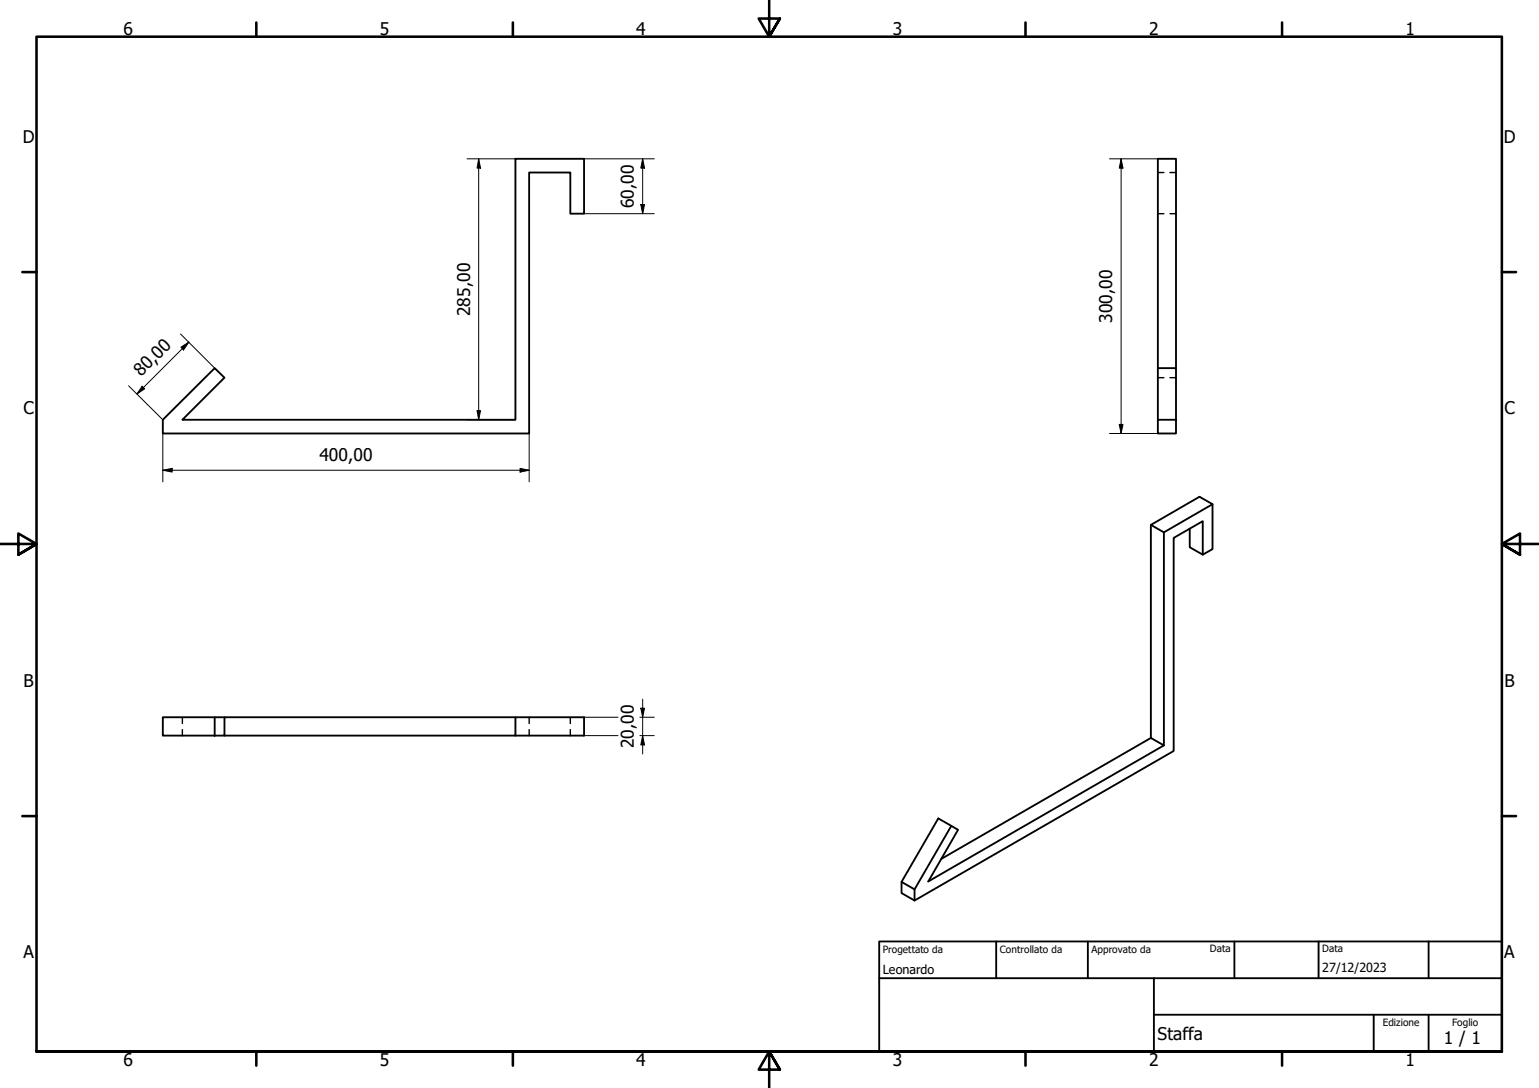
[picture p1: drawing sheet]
<svg xmlns="http://www.w3.org/2000/svg" width="420mm" height="297mm" viewBox="0 0 420 297" stroke-linecap="round" stroke-linejoin="round" font-family="sans-serif">
<!-- layer: Visibile (ISO) -->
<g fill="none" stroke="#000" stroke-width=".51">
<path d="M44.4 114.6l14.2-14.1 2.7 2.6-11.5 11.5h90.9v-71.2h18.7v14.9h-3.7v-11.2h-11.2v71.2h-100.1zM316.1 114.6h5v3.7h-5zM316.1 100.5v14.1M321.1 100.5v-57.1h-5v57.1h5v14.1M331 137.7l-13.2 7.6M314.2 143.3v58.2l3.6 2-64.4 37.2 8.2-14.1-1.9-1.1M324.8 144.3v5.1l3.6 2 2.6-1.5v-12.2l-3.5-2.1-13.3 7.7 3.6 2v58.2M328.4 151.4v-9.1l-8 4.6v58.1l-70.7 40.9-3.6-2.1v-3M44.4 195.8h14.2v5h-14.2zM58.6 195.8h2.7M140.7 195.8h-79.4v5h-2.7M61.3 200.8h79.4v-5h18.7v5h-18.7"/>
<path d="M314.2 201.5l-57.2 33M249.7 242.8l10-17.3-3.5-2.1-10.1 17.4 3.6 2v3.1"/>
</g>
<!-- layer: Nascosta (ISO) -->
<path d="M316.1 58.3h1.7M316.1 47.1h1.7M319.4 58.3h1.7M319.4 47.1h1.7M316.1 103.1h1.7M319.4 103.1h1.7M49.8 195.8v1.7M49.8 199.2v1.6M144.5 195.8v1.7M144.5 199.2v1.6M155.7 195.8v1.7M155.7 199.2v1.6" fill="none" stroke="#000" stroke-width=".38"/>
<!-- layer: Bordo (ISO) -->
<g fill="none" stroke="#000" stroke-width=".7">
<path d="M70 6.1v3.9M140 6.1v3.9M210 0v10l-2.9-4.9h5.8l-2.9 4.9 2.9-4.9M280 6.1v3.9M350 6.1v3.9M6.1 74.3h3.9M410 74.3h3.9M0 148.5h10l-5-2.8v5.7l5-2.9-5 2.9M420 148.5h-10l5-2.8v5.7l-5-2.9 5 2.9M6.1 222.8h3.9M410 222.8h3.9M10 287.1v-277.1h400v277.1h-400h400"/>
<path d="M70 287.1v3.8M140 287.1v3.8M212.9 292l-2.9-4.9 2.9 4.9h-5.8l2.9-4.9v9.9M280 287.1v3.8M350 287.1v3.8"/>
</g>
<!-- layer: Titolo (ISO) -->
<path d="M240 257h170v30.1h-170zM272 257v10.1M297 257v10.1M337 257v10.1M360 257v10.1M390 257v10.1M240 267.1h170M315 277h95M315 267.1v20M375 277v10.1M390 277v10.1" fill="none" stroke="#000" stroke-width=".51"/>
<!-- layer: Quota (ISO) -->
<g fill="none" stroke="#000" stroke-width=".27">
<path d="M127.5 43.4h13.2M130.7 43.4l.5 2.5h-1zM130.7 43.4v71.2M159.4 43.4h19.2M159.4 58.3h19.2M174.9 55.9h1.1l-.5 2.4zM175.5 43.4l.5 2.5h-1.1zM175.5 43.4v14.9M302.9 43.4h13.2M306.1 43.4l.5 2.5h-1zM306.1 43.4v74.9M49.3 91.2l9.3 9.3"/>
<path d="M49.4 94.8l2.2-1.4-1.5 2.2zM51.6 93.4l-14.2 14.2M35.1 105.3l9.3 9.3M38.8 105.5l.7 .7-2.1 1.4zM44.4 118.3v13.3M127.5 114.6h13.2M130.2 112.1h1l-.5 2.5zM144.5 118.3v13.3M302.9 118.3h13.2M305.6 115.9h1l-.5 2.4zM44.4 128.4l2.6-.5v1zM44.4 128.4h100.1"/>
<path d="M142 127.9l2.5 .5-2.5 .5zM159.4 195.8h9.3M174.7 195.8h3.9M174.9 193.3h1.1l-.5 2.5zM175.5 190.9v15M159.4 200.8h9.3M174.7 200.8h3.9M175.5 200.8l.5 2.6h-1.1z"/>
</g>
<path d="M130.7 43.4l.5 2.5h-1zM174.9 55.9h1.1l-.5 2.4zM175.5 43.4l.5 2.5h-1.1zM306.1 43.4l.5 2.5h-1zM49.4 94.8l2.2-1.4-1.5 2.2zM38.8 105.5l.7 .7-2.1 1.4zM130.2 112.1h1l-.5 2.5zM305.6 115.9h1l-.5 2.4zM44.4 128.4l2.6-.5v1zM142 127.9l2.5 .5-2.5 .5zM174.9 193.3h1.1l-.5 2.5zM175.5 200.8l.5 2.6h-1.1z" fill="#000"/>
<g font-size="4.8">
<text x="33.7" y="9.6">6</text>
<text x="103.7" y="9.6">5</text>
<text x="173.7" y="9.6">4</text>
<text x="243.7" y="9.6">3</text>
<text x="313.7" y="9.6">2</text>
<text x="383.7" y="9.6">1</text>
<text x="6.2" y="38.9">D</text>
<text x="410.5" y="38.9">D</text>
<text x="173" y="56.9" transform="rotate(-90 173 56.9)">60,00</text>
<text x="128.3" y="86.3" transform="rotate(-90 128.3 86.3)">285,00</text>
<text x="303.7" y="88.2" transform="rotate(-90 303.7 88.2)">300,00</text>
<text x="38.5" y="103" transform="rotate(-45 38.5 103)">80,00</text>
<text x="6.4" y="113.1">C</text>
<text x="410.7" y="113.1">C</text>
<text x="87.2" y="126">400,00</text>
<text x="6.4" y="187.4">B</text>
<text x="410.7" y="187.4">B</text>
<text x="173" y="204.3" transform="rotate(-90 173 204.3)">20,00</text>
<text x="6.4" y="261.7">A</text>
<text x="410.7" y="261.7">A</text>
<text x="316" y="283.8">Staffa</text>
<text x="394.2" y="285">1 / 1</text>
<text x="33.7" y="290.9">6</text>
<text x="103.7" y="290.9">5</text>
<text x="173.7" y="290.9">4</text>
<text x="243.7" y="290.9">3</text>
<text x="313.7" y="290.9">2</text>
<text x="383.7" y="290.9">1</text>
</g>
<g font-size="3.4">
<text x="241" y="266">Leonardo</text>
<text x="361" y="265.5">27/12/2023</text>
</g>
<g font-size="2.7">
<text x="241" y="260.1">Progettato da</text>
<text x="273" y="260.1">Controllato da</text>
<text x="298" y="260.1">Approvato da</text>
<text x="330.3" y="260">Data</text>
<text x="361" y="260">Data</text>
<text x="377.5" y="280.1">Edizione</text>
<text x="396.4" y="280.1">Foglio</text>
</g>
</svg>
